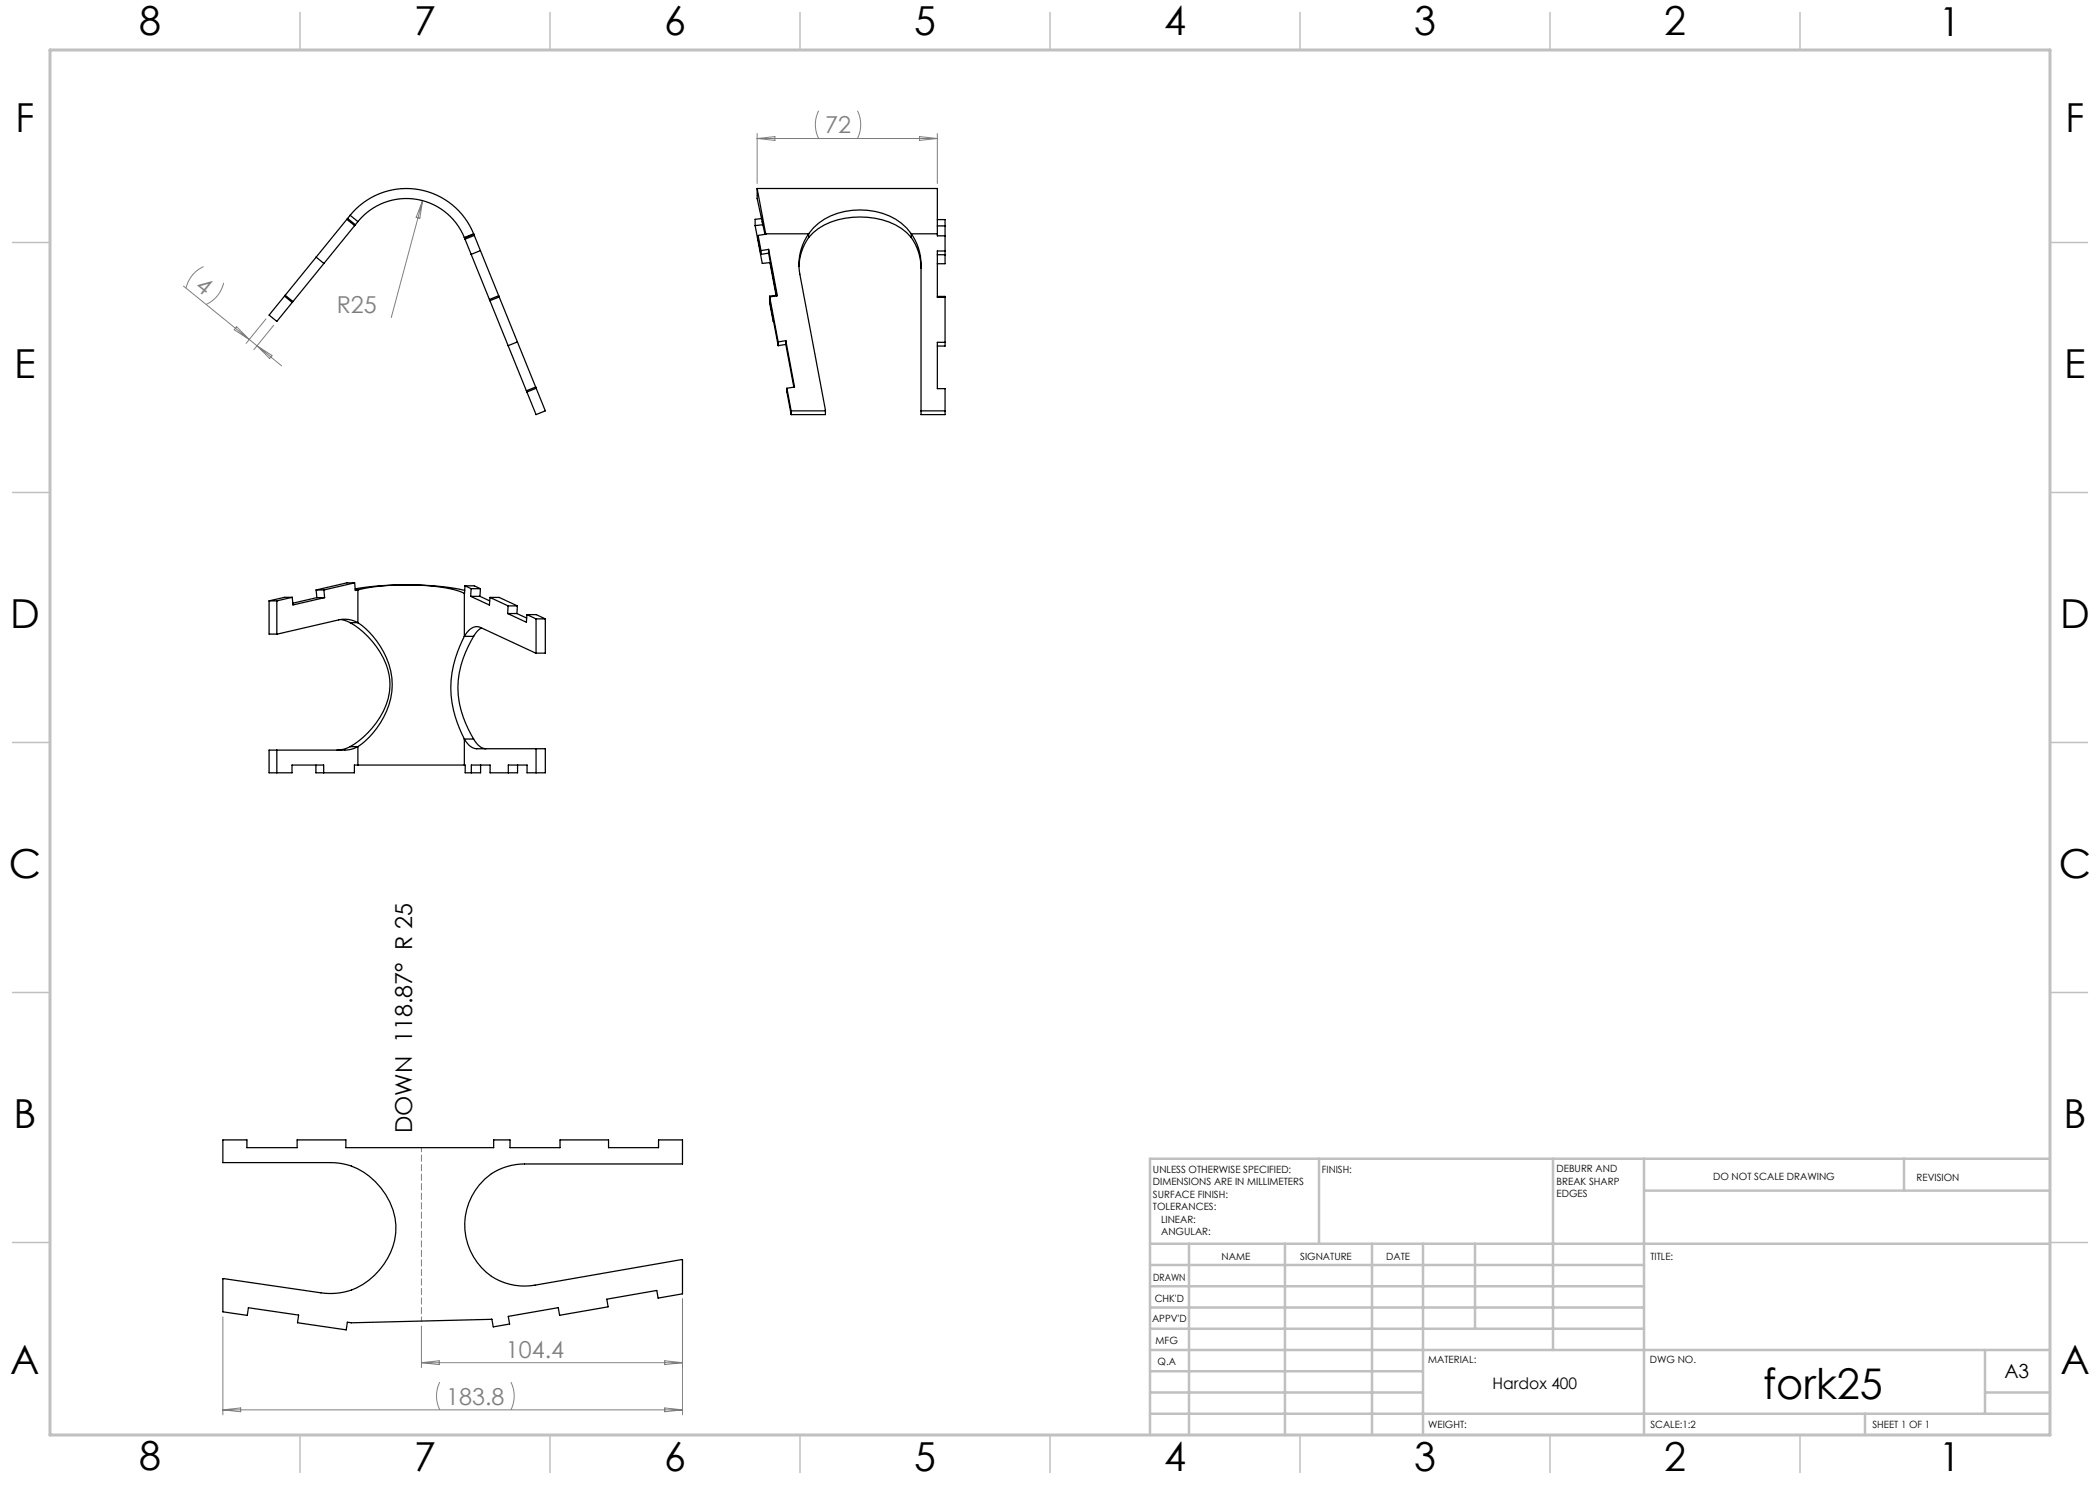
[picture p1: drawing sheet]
<svg xmlns="http://www.w3.org/2000/svg" width="420mm" height="297mm" viewBox="0 0 420 297" stroke-linecap="round" stroke-linejoin="round" font-family="sans-serif">
<g fill="none" stroke="#808080" stroke-width=".2">
<path d="M151.4 26.7v10M151.4 27.7h36.1M151.4 27.7l3.6-.4v.8zM163.7 22.1a6.2 6.2 0 0 0 0 5.6M171.5 22.1a6.2 6.2 0 0 1 0 5.6M183.9 27.3l3.6 .4-3.6 .4zM187.5 26.7v10M36.7 57.2l13.2 10.7M40.7 53.3a6.2 6.2 0 0 0-3.5 4.3M44.7 56.6a6.2 6.2 0 0 1-3.5 4.3M84.5 40.1l-6.2 23.4M84.5 40.1l-.5 3.6-.8-.2z"/>
<path d="M47.3 65.4l2.6 2.5-3.1-1.9zM49.9 67.9l6.4 5.3M51.4 69.2l3 1.9-.5 .6zM53.2 63.8l-4 4.9M54.7 65.1l-3.9 4.8M136.5 259.8v23.2M44.6 263.4v19.6M84.3 265.2v8.3M84.3 272.5h52.2M84.3 272.5l3.5-.3v.7zM88 276.4a6.2 6.2 0 0 0 0 5.6M102.2 276.4a6.2 6.2 0 0 1 0 5.6"/>
<path d="M132.9 272.2l3.6 .3-3.6 .4zM44.6 282h91.9M44.6 282l3.5-.4v.8zM132.9 281.6l3.6 .4-3.6 .4z"/>
</g>
<path d="M84.3 229.5v34.7" fill="none" stroke="#808080" stroke-width=".2" stroke-dasharray="1.3 .6" stroke-dashoffset=".4"/>
<path d="M410 231.8v55.2h-187.2" fill="none" stroke="#c0c0c0" stroke-width=".2"/>
<g fill="none" stroke="#c0c0c0" stroke-width=".5">
<path d="M263.8 231.8v17M310.6 231.8v38.2M328.8 231.8v55.2M328.8 238.1h81.2M380.8 231.8v6.3M410 231.8h-180v55.2M230 248.8h180M230 257.3h98.8M230 253h98.8M237.8 248.8v38.2M257 248.8v38.2M274.4 248.8v38.2"/>
<path d="M284.6 248.8v38.2M295 248.8v17M230 265.8h98.8M230 261.5h98.8M230 278.5h54.6M230 274.3h54.6M230 270h180M397 278.5h13M397 270v12.8M230 282.8h180M373 282.8v4.2"/>
</g>
<g fill="none" stroke="#c0c0c0" stroke-width=".3">
<path d="M60 2.5v7.5M110 2.5v7.5M160 2.5v7.5M210 2.5v7.5M260 2.5v7.5M310 2.5v7.5M360 2.5v7.5M2.5 48.5h7.5M410 48.5h7.5M2.5 98.5h7.5M410 98.5h7.5M2.5 148.5h7.5"/>
<path d="M410 148.5h7.5M2.5 198.5h7.5M410 198.5h7.5M2.5 248.5h7.5M410 248.5h7.5M60 287v7.5M110 287v7.5M160 287v7.5M210 287v7.5M260 287v7.5M310 287v7.5M360 287v7.5"/>
</g>
<path d="M10 10h400v277h-400z" fill="none" stroke="#c0c0c0" stroke-width=".6"/>
<g fill="none" stroke="#000" stroke-width=".25">
<path d="M151.4 37.7l1.7 9.1M151.4 37.7h36.1v9.1M151.4 37.7v2l1.6 7.2M56.9 59.2l1.5 1.3M57 59.1l1.6 1.2M63.2 51.4l1.6 1.3M69.4 43.9l1.5 1.2M69.5 43.7l1.6 1.3M70 43.1a14.5 14.5 0 0 1 24.7 3.7M70 43.1l-16.2 19.9 1.6 1.3 16.2-20M70 43.1l1.6 1.2M71.6 44.3a12.5 12.5 0 0 1 21.3 3.2"/>
<path d="M92.9 47.5v.1M92.9 47.6l.1 .2M93 47.8l4.9 12.1M94.7 46.8l-1.8 .7M94.7 46.8h.1M94.8 46.8l.1 .3M94.8 46.8l-1.9 .8M94.9 47.1l4.8 12M94.9 47.1l-1.9 .7M96.1 50.1l-1.9 .8M97.9 59.9l.1 .2M99.7 59.1l-1.8 .8"/>
<path d="M99.7 59.1l.1 .3M99.8 59.4l-1.8 .7M99.8 59.4l7.3 18M151 45.1l1.5 7.6 1.5-.2 1.2 6.7M151.6 47.1l.6 3M151.6 47.1v.7l.6 3.1M152.2 50.1v.8M152.3 43.7l-1.3 .2v1.2M152.4 44.3l.2 .7-1.6 .1M153.1 46.8l-1.5 .3M153.1 46.8h8.6M153.7 49.9l1.8 9.2-1.6 .3"/>
<path d="M153.7 49.9l-1.5 .2M153.7 50.6l1.6 8.6M153.7 49.9v.7M153.7 50.6l-1.5 .3M153.9 59.4l1.7 9M153.9 59.4v.7l1.7 9M155.2 59.1l-1.3 .1v1.3M161.7 46.8a10.7 10.7 0 0 0-1.7 8l5.1 27.2v.9h-6.9M161.7 47.5a10.7 10.7 0 0 0-1.9 5.8M161.7 46.8a12.5 12.5 0 0 1 11.8-4.7 11.9 11.9 0 0 1 8.8 4.7M161.7 47.5a13 13 0 0 1 10.3-4.1 13 13 0 0 1 10.3 4.1M161.7 46.8v.7"/>
<path d="M182.3 46.8a10.7 10.7 0 0 1 1.9 6.1v30h4.8v-5.2h-1.5v-9.2h1.5M182.3 47.5a10.7 10.7 0 0 1 1.9 6.1M182.3 46.8h5.2M182.3 46.8v.7M187.5 43.9h1.5v8.8h-1.5M187.5 59.3h1.5v9.9h-1.5M187.5 46.8v.4h1.5M187.5 51h1.5M187.5 45.2h1.5M189 50.2h-1.5v9.3h1.5M98 60.1l3.6 9M101.6 69.1l3.7 9.1"/>
<path d="M103.5 68.4l-1.9 .7M105.3 78.2l.1 .2M107.1 77.4l-1.8 .8M107.1 77.4l.1 .3M107.2 77.7l1.9 4.5-1.9 .7-1.8-4.5M107.2 77.7l-1.8 .7M153.9 60.5l.8 3.8M154 60.5h-.1M155.6 68.4v.7M157.2 68.1l1.7 9.3-1.5 .3M157.2 68.1l-1.6 .3M157.2 68.1v.8"/>
<path d="M157.2 68.9l1.6 8.5M157.2 68.9l-1.6 .2M157.4 77.7l.8 4.5M157.4 77.7v.7l.8 4.5M158.2 82.2v.7M158.2 82.2h6.9M184.2 82.2h4.8M58.4 119.5l-3 .7M58.4 119.5l.2 1.5 6.3-1.5M58.4 119.5h-1.5l-3.1 .7M63.2 118h1.6M63.2 118l.2 1.5"/>
<path d="M63.4 119.5h1.5M63.4 119.5l-4.8 1.1M64.8 118l.1 1.5M70.9 116.6l-6.1 1.4M70.9 116.6l.2 1.5 .5-.1M70.9 116.6h-1.5l-6.2 1.4M71 117.8a63.6 63.6 0 0 1 21.9 .3M71.1 118h.5M71.6 118a45.9 45.9 0 0 1 20.1 .2l1.2 .5M71.6 118v6.5M92.9 118.7v8.6M93 117.2h1.9l1.2 .5"/>
<path d="M93 117.2l-.1 1.5M93 117.2l1.2 .5M94.1 119.3l3.8 1.7 .1-1.5M94.1 119.3h1.9M94.2 117.7l-.1 1.6M94.2 117.7h1.9M96 119.3l1.9 .9M96.1 117.7l-.1 1.6M98 119.5h1.8l3.7 1.7M98 119.5l3.6 1.7M53.8 120.2v6.6h1.7l12.2-2.8a5.4 5.4 0 0 1 3.9 .5M53.8 120.2h1.6"/>
<path d="M55.4 120.2v6.6M68.2 123.9l1.8 .6M70 124.5a16.1 16.1 0 0 1 7.9 11.4 14.3 14.3 0 0 1-5.2 11.5l-2.7 1.9M70 124.5h1.6M71.6 124.5a16.1 16.1 0 0 1 6.9 12.4 16.1 16.1 0 0 1-6.9 12.4M92.9 127.3a20.8 20.8 0 0 0 0 20.5M92.9 127.3h1.8M94.7 127.3a18.2 18.2 0 0 0-1.6 17.4l1.6 3.1M96.3 125.6l-.7 .6-.9 1.1M101.5 122.7l3.8 1.8 .1-1.6M101.5 122.7h1.9M101.6 121.2l-.1 1.5"/>
<path d="M101.6 121.2h1.9M103.4 122.7l1.9 .9M103.5 121.2l-.1 1.5M105.4 122.9h1.8l1.9 .9M105.4 122.9l1.8 .9M107.2 123.8v6.8M107.2 123.8h1.9M109.1 123.8v6.8h-2l-11-5.1a2.39 2.39 0 0 0-3 1.3l-.2 .5M55.4 150v4.6M63.2 153v1.6h7.7v-1.6h.7M70 149.3a5.6 5.6 0 0 1-2.6 .7M70 149.3h1.6"/>
<path d="M71.6 149.3a5.6 5.6 0 0 1-2.7 .7h-15.1v4.6h4.6v-1.6h6.3v1.6M71.6 153h21.3M71.6 149.3v3.7M92.9 147.8a3.2 3.2 0 0 0 2.5 2h13.7v4.8h-3.7v-1.6h-3.7v1.6M92.9 147.8v5.2M92.9 153h.1v1.6h3.1v-1.6M92.9 147.8h1.8M94.7 147.8a3.2 3.2 0 0 0 2.5 2M103.5 153v1.6h-5.5v-1.6h-3.7v1.6M107.2 149.8v4.8M44.6 228h4.8v1.5h10v-1.5h9.8v1.5h29.5v-1.5h3.3v1.5h10v-1.5h9.7v1.5h10v-1.5h4.8v4.8h-31.6a12.2 12.2 0 0 0-10.2 18.5 11.7 11.7 0 0 0 12.3 5.7l29.5-5.1v6.9l-4.9 .8-.2-1.5-10 1.7 .2 1.6-9.7 1.7-.2-1.6-10 1.8 .2 1.5-3.3 .6-.2-1.6-28.1 .8-.8-.2-.3 1.6-9.7-1.5 .2-1.5-10-1.5-.2 1.6-4.9-.7v-6.7l19.6 2.9a12.6 12.6 0 0 0 12.6-5.8 12.2 12.2 0 0 0-.6-15.2 12.4 12.4 0 0 0-10.1-5.1h-21.5z"/>
</g>
<text font-size="8.5" x="352.6" y="279.7">fork25</text>
<g font-size="8">
<text x="27.8" y="7">8</text>
<text x="82.8" y="7.1">7</text>
<text x="132.8" y="7.1">6</text>
<text x="182.8" y="7.1">5</text>
<text x="232.8" y="7.1">4</text>
<text x="282.8" y="7.1">3</text>
<text x="332.8" y="7.1">2</text>
<text x="387.8" y="7.1">1</text>
<text x="3.1" y="26.3">F</text>
<text x="413.1" y="26.3">F</text>
<text x="2.9" y="75.6">E</text>
<text x="412.9" y="75.6">E</text>
<text x="2" y="125.6">D</text>
<text x="412" y="125.6">D</text>
<text x="1.8" y="175.6">C</text>
<text x="411.8" y="175.6">C</text>
<text x="2.7" y="225.6">B</text>
<text x="412.7" y="225.6">B</text>
<text x="2.1" y="274.9">A</text>
<text x="412.1" y="274.8">A</text>
<text x="27.8" y="294">8</text>
<text x="82.8" y="294.1">7</text>
<text x="132.8" y="294.1">6</text>
<text x="182.8" y="294.1">5</text>
<text x="232.8" y="294.1">4</text>
<text x="282.8" y="294.1">3</text>
<text x="332.8" y="294.1">2</text>
<text x="387.8" y="294.1">1</text>
</g>
<g font-size="4.7" fill="#808080">
<text x="165" y="26.7">72</text>
<text x="38.9" y="57.7" transform="rotate(39 38.9 57.7)">4</text>
<text x="67.4" y="62.5">R25</text>
<text x="101.2" y="271.5">104.4</text>
<text x="89.2" y="281">183.8</text>
</g>
<text font-size="4.7" x="82.5" y="226.7" transform="rotate(-90 82.5 226.7)">DOWN 118.87° R 25</text>
<text font-size="3.9" x="400.9" y="275.5">A3</text>
<text font-size="3.2" x="298.5" y="277.9">Hardox 400</text>
<g font-size="2">
<text x="230.6" y="234.6">UNLESS OTHERWISE SPECIFIED:</text>
<text x="230.6" y="237.1">DIMENSIONS ARE IN MILLIMETERS</text>
<text x="230.6" y="239.6">SURFACE FINISH:</text>
<text x="264.4" y="234.6">FINISH:</text>
<text x="311.3" y="234.5">DEBURR AND</text>
<text x="311.3" y="237">BREAK SHARP</text>
<text x="311.3" y="239.5">EDGES</text>
<text x="342.6" y="236">DO NOT SCALE DRAWING</text>
<text x="383.3" y="236.2">REVISION</text>
<text x="230.6" y="242.1">TOLERANCES:</text>
<text x="232.2" y="244.6">LINEAR:</text>
<text x="232.2" y="247.1">ANGULAR:</text>
<text x="244.3" y="252">NAME</text>
<text x="260" y="251.9">SIGNATURE</text>
<text x="277.2" y="251.9">DATE</text>
<text x="330.1" y="251.9">TITLE:</text>
<text x="230.6" y="256.1">DRAWN</text>
<text x="230.9" y="260.3">CHK'D</text>
<text x="230.4" y="264.4">APPV'D</text>
<text x="231.1" y="268.8">MFG</text>
<text x="231.5" y="273">Q.A</text>
<text x="285.6" y="272.5">MATERIAL:</text>
<text x="330" y="272.5">DWG NO.</text>
<text x="285.6" y="285.5">WEIGHT:</text>
<text x="330.1" y="285.6">SCALE:1:2</text>
<text x="374.5" y="285.6">SHEET 1 OF 1</text>
</g>
</svg>
